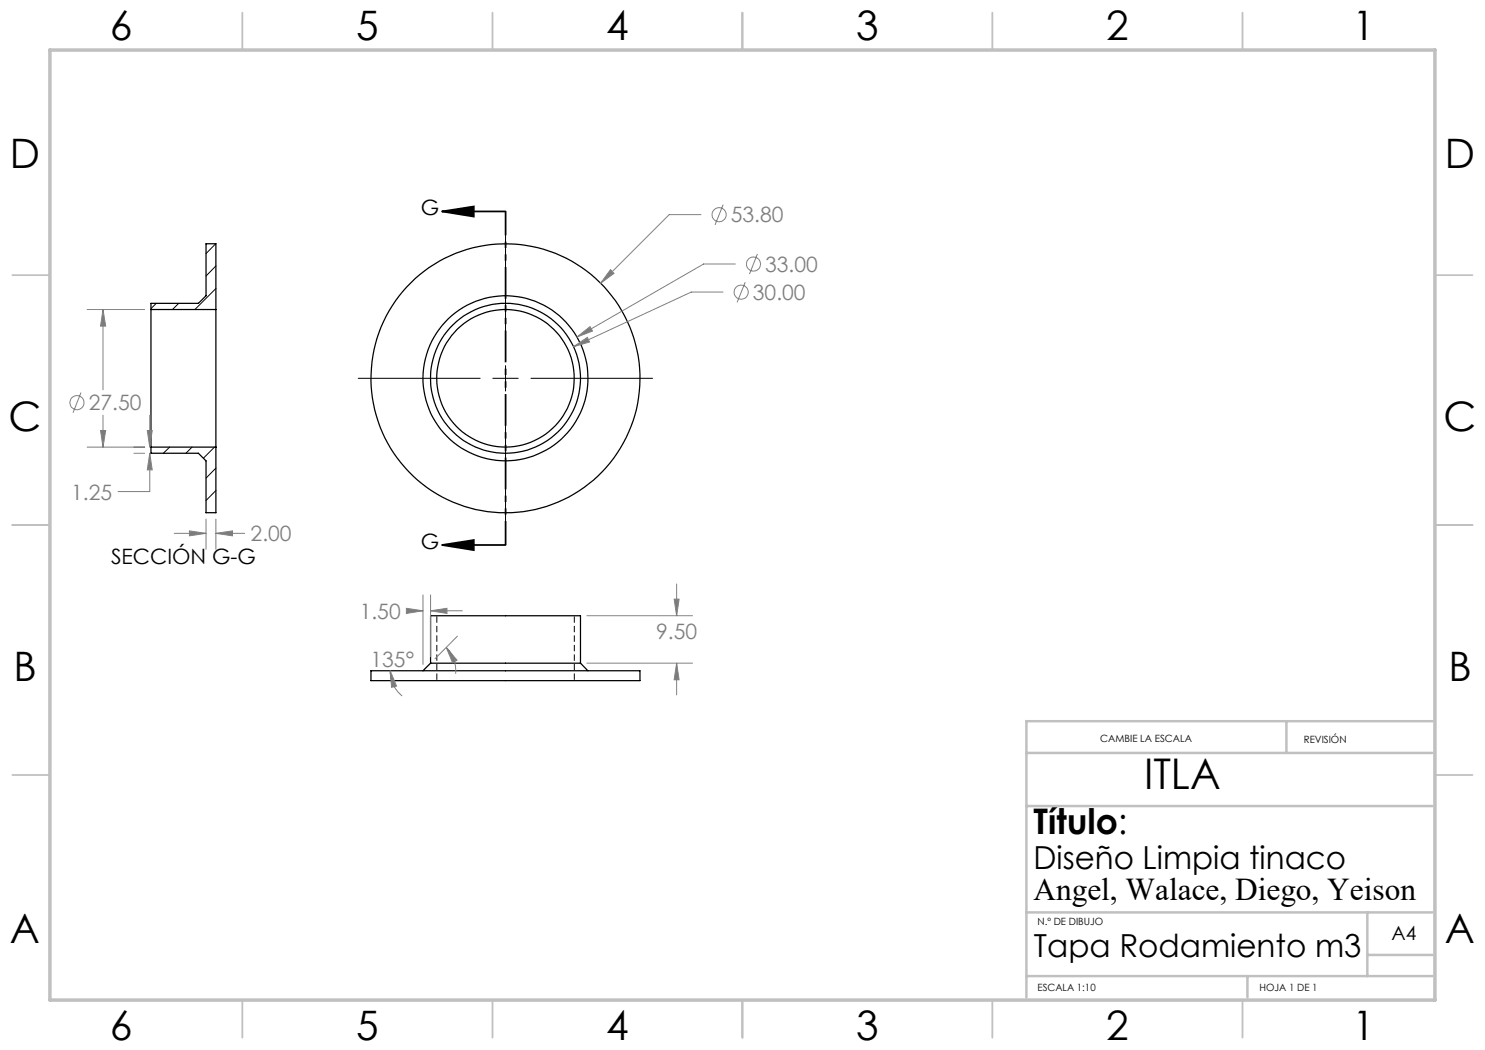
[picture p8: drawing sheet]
<svg xmlns="http://www.w3.org/2000/svg" width="297mm" height="210mm" viewBox="0 0 297 210" stroke-linecap="round" stroke-linejoin="round" font-family="sans-serif">
<g fill="none" stroke="#000" stroke-width=".25">
<path d="M30.2 61.9v27.5M30.2 61.9v-1.2h9.5l1.5-1.5v-10.5h2v13.2M30.2 61.9h13M43.2 61.9v27.5M30.2 89.4v1.3h9.5l1.5 1.5v10.3h2v-13.1M30.2 89.4h13M74.2 134.2h53.8v1.9h-53.8zM86.1 132.6h30M86.1 132.6v-9.5h30v9.5M86.1 132.6l-1.5 1.6M116.1 132.6l1.5 1.6"/>
<circle cx="101.1" cy="75.7" r="26.9"/>
<circle cx="101.1" cy="75.7" r="15"/>
<circle cx="101.1" cy="75.7" r="13.8"/>
<circle cx="101.1" cy="75.7" r="16.5"/>
</g>
<path d="M87.4 123.1v13M114.9 136.1v-13" fill="none" stroke="#000" stroke-width=".2" stroke-dasharray="1.3 .6" stroke-dashoffset="-.1" stroke-linecap="butt"/>
<g fill="none" stroke="#000" stroke-width=".2">
<path d="M43.1 48.7l-1.9 2M43.2 53.2l-2 2M43.2 57.7l-4.2 4.2M101.1 46.2v24.4M31.3 60.7l-1.1 1M35.7 60.7l-1.2 1.2M71.6 75.7h24.4M98.6 75.7h5M101.1 73.1v5.1M106.2 75.7h24.3M33.9 89.4l-1.2 1.3M38.4 89.4l-1.2 1.3"/>
<path d="M42.9 89.4l-2.2 2.2M43.2 93.6l-2 2M43.2 98.1l-2 2M101.1 80.7v24.4"/>
</g>
<g fill="none" stroke="#808080" stroke-width=".2">
<path d="M122.1 53.9l.7 .8-2.7 1.9zM140.2 42.9h-6.4l-13.7 13.7M144.6 58.4h-6.3l-23.6 10.9M144.6 40.9l-1.6 4.1M147.1 52.8h-6.4l-25.3 14.6M149 56.4l-1.6 4.1M151.5 50.8l-1.6 4M16.2 78.5l-1.6 4M17.4 61.9h11.5M20.6 61.9l.5 3.3h-1zM20.6 61.9v16.1M114.7 69.3l2.8-1.8 .4 .9z"/>
<path d="M115.4 67.4l2.6-2.1 .5 .9zM17.4 89.4h11.5M20.1 86.1h1l-.5 3.3zM20.6 83v6.4M26.8 90.7h2.1M29.5 86.1h.9l-.4 3.3zM30 90.7l.4 3.3h-.9zM30 90.7v7.6h-6.4M30 83.1v6.3M34.9 106.7h6.3M37.9 106.2l3.3 .5-3.3 .5zM41.2 103.8v6"/>
<path d="M43.2 106.7l3.3-.5v1zM43.2 103.8v6M43.2 106.7h5.7M84.6 119v13.9M86.1 119v12.4M134.8 119.8h1l-.5 3.3zM135.3 116.8v6.3M78 134.2l1.3 3-1 .3zM78 134.2a6.7 6.7 0 0 0 2.4 5M81.3 121.7l3.3 .5-3.3 .5zM81.3 122.2h3.3M86.1 122.2l3.3-.5v1z"/>
<path d="M86.1 122.2h6.4M89.3 129.5l2.1 2.5-.9 .6zM89.3 129.5a6.7 6.7 0 0 1 1.8 5.3M91.5 127.2l-4.5 4.6M117.4 123.1h21.1M117.4 132.6h21.1M135.3 132.6l.5 3.4h-1zM135.3 132.6v6.4"/>
<circle cx="143.8" cy="42.9" r="1.41"/>
<circle cx="148.2" cy="58.4" r="1.42"/>
<circle cx="150.7" cy="52.8" r="1.41"/>
<circle cx="15.4" cy="80.5" r="1.4"/>
</g>
<path d="M88.4 42.3l6.4-1v2zM88.4 42.3h12.7M88.4 109l6.4-1v2zM88.4 109h12.7" fill="none" stroke="#000" stroke-width=".35"/>
<path d="M101.1 42.3v66.7" fill="none" stroke="#000" stroke-width=".35" stroke-dasharray="6.3 1.3 1.3 1.3 1.3 1.3" stroke-dashoffset="1.6" stroke-linecap="butt"/>
<g fill="none" stroke="#c0c0c0" stroke-width=".35">
<path d="M48.5 2.5v7.5M98.5 2.5v7.5M148.5 2.5v7.5M198.5 2.5v7.5M248.5 2.5v7.5M2.5 55h7.5M287 55h7.5M2.5 105h7.5M287 105h7.5M2.5 155h7.5M287 155h7.5M48.5 200v7.5"/>
<path d="M98.5 200v7.5M148.5 200v7.5M198.5 200v7.5M248.5 200v7.5"/>
</g>
<path d="M205.3 150.6h81.2M257.3 144.2v6.4M286.5 144.2h-81.2v55.3M205.3 161.2h81.2M205.3 195.2h81.2M205.3 182.5h81.2M249.5 195.2v4.3M273.5 182.5v12.7M273.5 191h13" fill="none" stroke="#c0c0c0" stroke-width=".5"/>
<path d="M10 10h277v190h-277z" fill="none" stroke="#c0c0c0" stroke-width=".7"/>
<path d="M88.4 42.3l6.4-1v2zM88.4 109l6.4-1v2z" fill="#000"/>
<path d="M122.1 53.9l-2 2.7 2.7-1.9zM115.4 67.4l3.1-1.2-.5-.9zM114.7 69.3l3.2-.9-.4-.9zM134.8 119.8h1l-.5 3.3zM135.3 132.6l.5 3.4h-1zM89.3 129.5l2.1 2.5-.9 .6zM78 134.2l1.3 3-1 .3zM86.1 122.2l3.3-.5v1zM81.3 121.7l3.3 .5-3.3 .5zM29.5 86.1h.9l-.4 3.3zM30 90.7l.4 3.3h-.9zM20.6 61.9l.5 3.3h-1zM20.1 86.1h1l-.5 3.3zM37.9 106.2l3.3 .5-3.3 .5zM43.2 106.7l3.3-.5v1z" fill="#808080"/>
<text font-size="8.5" x="228.8" y="157.8">ITLA</text>
<g font-size="8.1">
<text x="22" y="8">6</text>
<text x="71.2" y="8">5</text>
<text x="121.2" y="8">4</text>
<text x="171.3" y="8">3</text>
<text x="221.3" y="8">2</text>
<text x="270.5" y="8">1</text>
<text x="2" y="33.6">D</text>
<text x="289" y="33.6">D</text>
<text x="1.7" y="86.1">C</text>
<text x="288.7" y="86.1">C</text>
<text x="2.7" y="136.1">B</text>
<text x="289.7" y="136.1">B</text>
<text x="2" y="188.6">A</text>
<text x="289" y="188.6">A</text>
<text x="22" y="208">6</text>
<text x="71.2" y="208">5</text>
<text x="121.2" y="208">4</text>
<text x="171.3" y="208">3</text>
<text x="221.3" y="208">2</text>
<text x="270.5" y="208">1</text>
</g>
<text font-size="7.1" x="206.7" y="166.9">Título:</text>
<g font-size="6.3">
<text x="206.7" y="173.8">Diseño Limpia tinaco</text>
<text x="206.7" y="180">Angel, Walace, Diego, Yeison</text>
<text x="206.8" y="191.5">Tapa Rodamiento m3</text>
</g>
<g font-size="4.2">
<text x="84.1" y="43.1">G</text>
<text x="22.2" y="112.8">SECCIÓN G-G</text>
<text x="84.1" y="109.8">G</text>
</g>
<g font-size="4.2" fill="#808080">
<text x="146.2" y="44.5">53.80</text>
<text x="150.6" y="60">30.00</text>
<text x="153" y="54.3">33.00</text>
<text x="17.7" y="82.1">27.50</text>
<text x="14.2" y="99.9">1.25</text>
<text x="50.1" y="108.3">2.00</text>
<text x="71.9" y="123.7">1.50</text>
<text x="131.2" y="127.9">9.50</text>
<text x="74.1" y="133.4">135°</text>
</g>
<text font-size="3.9" x="278.3" y="188">A4</text>
<g font-size="2">
<text x="220" y="148.5">CAMBIE LA ESCALA</text>
<text x="260.8" y="148.7">REVISIÓN</text>
<text x="207.5" y="185">N.º DE DIBUJO</text>
<text x="207.5" y="198.1">ESCALA 1:10</text>
<text x="251.9" y="198.1">HOJA 1 DE 1</text>
</g>
</svg>
